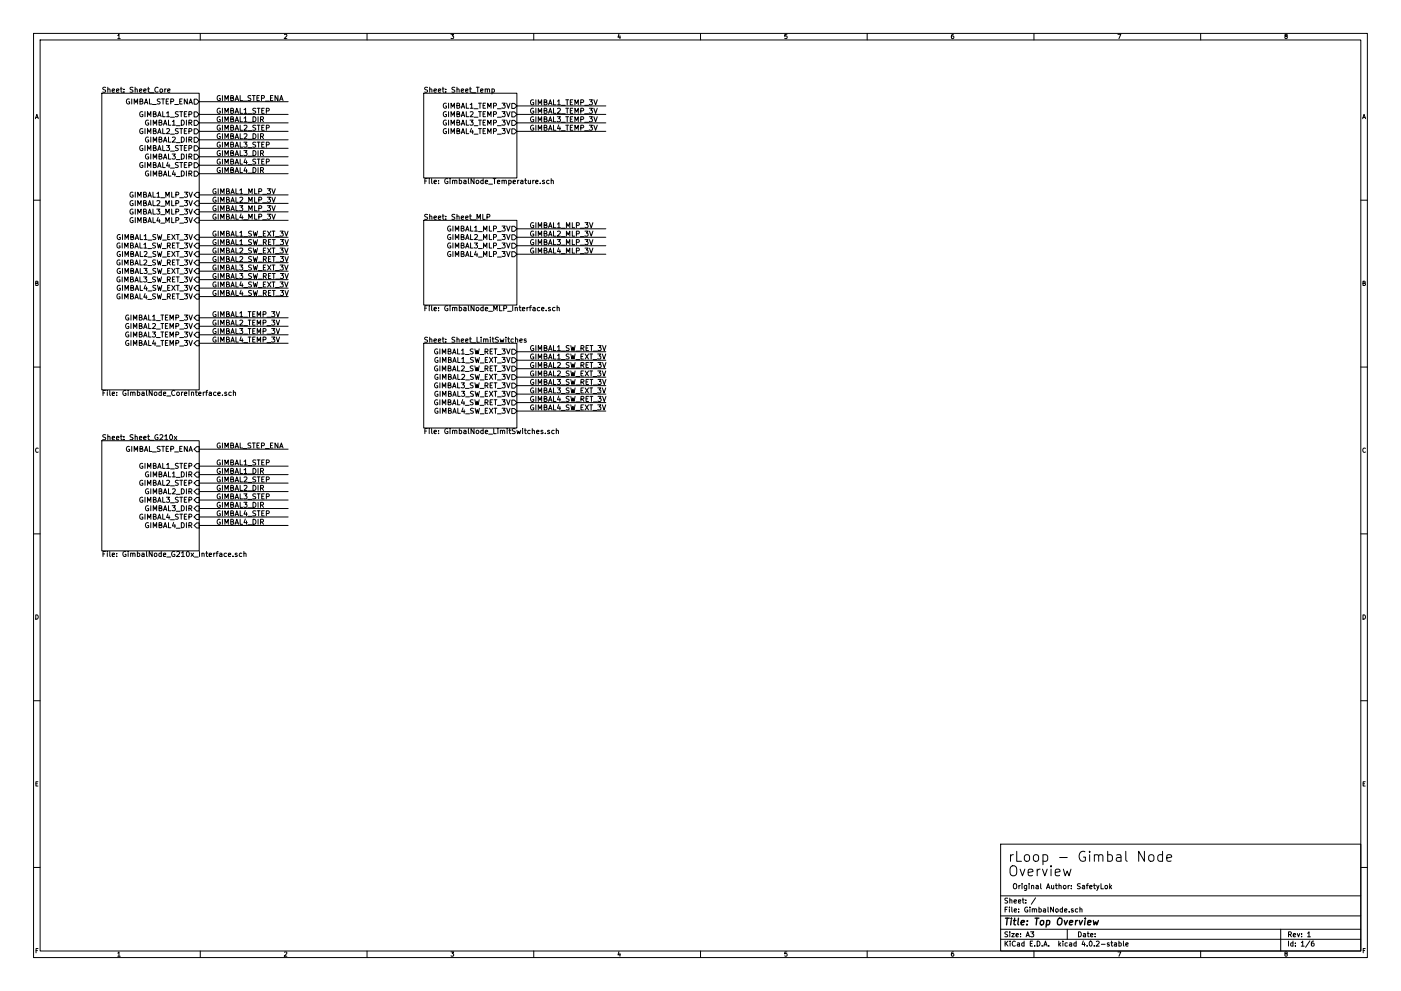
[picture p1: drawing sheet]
EESchema Schematic File Version 2
LIBS:power
LIBS:device
LIBS:transistors
LIBS:conn
LIBS:linear
LIBS:regul
LIBS:74xx
LIBS:cmos4000
LIBS:adc-dac
LIBS:memory
LIBS:xilinx
LIBS:microcontrollers
LIBS:dsp
LIBS:microchip
LIBS:analog_switches
LIBS:motorola
LIBS:texas
LIBS:intel
LIBS:audio
LIBS:interface
LIBS:digital-audio
LIBS:philips
LIBS:display
LIBS:cypress
LIBS:siliconi
LIBS:opto
LIBS:atmel
LIBS:contrib
LIBS:valves
LIBS:rloop
LIBS:GimbalNode-cache
EELAYER 25 0
EELAYER END
$Descr A3 16535 11693
encoding utf-8
Sheet 1 6
Title "Top Overview"
Date ""
Rev "1"
Comp ""
Comment1 ""
Comment2 ""
Comment3 ""
Comment4 ""
$EndDescr
$Sheet
S 1200 1100 1150 3500
U 5757E142
F0 "Sheet_Core" 60
F1 "GimbalNode_CoreInterface.sch" 60
F2 "GIMBAL1_DIR" O R 2350 1450 60 
F3 "GIMBAL1_STEP" O R 2350 1350 60 
F4 "GIMBAL2_DIR" O R 2350 1650 60 
F5 "GIMBAL2_STEP" O R 2350 1550 60 
F6 "GIMBAL3_DIR" O R 2350 1850 60 
F7 "GIMBAL3_STEP" O R 2350 1750 60 
F8 "GIMBAL4_DIR" O R 2350 2050 60 
F9 "GIMBAL4_STEP" O R 2350 1950 60 
F10 "GIMBAL_STEP_ENA" O R 2350 1200 60 
F11 "GIMBAL1_MLP_3V" I R 2350 2300 60 
F12 "GIMBAL2_MLP_3V" I R 2350 2400 60 
F13 "GIMBAL3_MLP_3V" I R 2350 2500 60 
F14 "GIMBAL4_MLP_3V" I R 2350 2600 60 
F15 "GIMBAL1_SW_RET_3V" I R 2350 2900 60 
F16 "GIMBAL1_SW_EXT_3V" I R 2350 2800 60 
F17 "GIMBAL2_SW_RET_3V" I R 2350 3100 60 
F18 "GIMBAL2_SW_EXT_3V" I R 2350 3000 60 
F19 "GIMBAL3_SW_RET_3V" I R 2350 3300 60 
F20 "GIMBAL3_SW_EXT_3V" I R 2350 3200 60 
F21 "GIMBAL4_SW_RET_3V" I R 2350 3500 60 
F22 "GIMBAL4_SW_EXT_3V" I R 2350 3400 60 
F23 "GIMBAL3_TEMP_3V" I R 2350 3950 60 
F24 "GIMBAL2_TEMP_3V" I R 2350 3850 60 
F25 "GIMBAL1_TEMP_3V" I R 2350 3750 60 
F26 "GIMBAL4_TEMP_3V" I R 2350 4050 60 
$EndSheet
$Sheet
S 5000 2600 1100 1000
U 5757E189
F0 "Sheet_MLP" 60
F1 "GimbalNode_MLP_Interface.sch" 60
F2 "GIMBAL1_MLP_3V" O R 6100 2700 60 
F3 "GIMBAL2_MLP_3V" O R 6100 2800 60 
F4 "GIMBAL3_MLP_3V" O R 6100 2900 60 
F5 "GIMBAL4_MLP_3V" O R 6100 3000 60 
$EndSheet
$Sheet
S 5000 4050 1100 1000
U 5757E1A2
F0 "Sheet_LimitSwitches" 60
F1 "GimbalNode_LimitSwitches.sch" 60
F2 "GIMBAL1_SW_RET_3V" O R 6100 4150 60 
F3 "GIMBAL1_SW_EXT_3V" O R 6100 4250 60 
F4 "GIMBAL2_SW_RET_3V" O R 6100 4350 60 
F5 "GIMBAL2_SW_EXT_3V" O R 6100 4450 60 
F6 "GIMBAL3_SW_RET_3V" O R 6100 4550 60 
F7 "GIMBAL3_SW_EXT_3V" O R 6100 4650 60 
F8 "GIMBAL4_SW_RET_3V" O R 6100 4750 60 
F9 "GIMBAL4_SW_EXT_3V" O R 6100 4850 60 
$EndSheet
$Sheet
S 5000 1100 1100 1000
U 5757E1BB
F0 "Sheet_Temp" 60
F1 "GimbalNode_Temperature.sch" 60
F2 "GIMBAL1_TEMP_3V" O R 6100 1250 60 
F3 "GIMBAL2_TEMP_3V" O R 6100 1350 60 
F4 "GIMBAL3_TEMP_3V" O R 6100 1450 60 
F5 "GIMBAL4_TEMP_3V" O R 6100 1550 60 
$EndSheet
Wire Wire Line
	2350 5300 3400 5300
Wire Wire Line
	2350 5500 3400 5500
Text Label 2550 5300 0    60   ~ 0
GIMBAL_STEP_ENA
Text Label 2550 5500 0    60   ~ 0
GIMBAL1_STEP
Wire Wire Line
	2350 5600 3400 5600
Text Label 2550 5600 0    60   ~ 0
GIMBAL1_DIR
Wire Wire Line
	2350 5700 3400 5700
Text Label 2550 5700 0    60   ~ 0
GIMBAL2_STEP
Wire Wire Line
	2350 5800 3400 5800
Text Label 2550 5800 0    60   ~ 0
GIMBAL2_DIR
Wire Wire Line
	2350 5900 3400 5900
Text Label 2550 5900 0    60   ~ 0
GIMBAL3_STEP
Wire Wire Line
	2350 6000 3400 6000
Text Label 2550 6000 0    60   ~ 0
GIMBAL3_DIR
Wire Wire Line
	2350 6100 3400 6100
Text Label 2550 6100 0    60   ~ 0
GIMBAL4_STEP
Wire Wire Line
	2350 6200 3400 6200
Text Label 2550 6200 0    60   ~ 0
GIMBAL4_DIR
Wire Wire Line
	2350 1200 3400 1200
Wire Wire Line
	2350 1350 3400 1350
Text Label 2550 1200 0    60   ~ 0
GIMBAL_STEP_ENA
Text Label 2550 1350 0    60   ~ 0
GIMBAL1_STEP
Wire Wire Line
	2350 1450 3400 1450
Text Label 2550 1450 0    60   ~ 0
GIMBAL1_DIR
Wire Wire Line
	2350 1550 3400 1550
Text Label 2550 1550 0    60   ~ 0
GIMBAL2_STEP
Wire Wire Line
	2350 1650 3400 1650
Text Label 2550 1650 0    60   ~ 0
GIMBAL2_DIR
Wire Wire Line
	2350 1750 3400 1750
Text Label 2550 1750 0    60   ~ 0
GIMBAL3_STEP
Wire Wire Line
	2350 1850 3400 1850
Text Label 2550 1850 0    60   ~ 0
GIMBAL3_DIR
Wire Wire Line
	2350 1950 3400 1950
Text Label 2550 1950 0    60   ~ 0
GIMBAL4_STEP
Wire Wire Line
	2350 2050 3400 2050
Text Label 2550 2050 0    60   ~ 0
GIMBAL4_DIR
Wire Wire Line
	6100 1250 7150 1250
Text Label 6250 1250 0    60   ~ 0
GIMBAL1_TEMP_3V
Wire Wire Line
	6100 1350 7150 1350
Text Label 6250 1350 0    60   ~ 0
GIMBAL2_TEMP_3V
Wire Wire Line
	6100 1450 7150 1450
Text Label 6250 1450 0    60   ~ 0
GIMBAL3_TEMP_3V
Wire Wire Line
	6100 1550 7150 1550
Text Label 6250 1550 0    60   ~ 0
GIMBAL4_TEMP_3V
Wire Wire Line
	2350 3750 3400 3750
Text Label 2500 3750 0    60   ~ 0
GIMBAL1_TEMP_3V
Wire Wire Line
	2350 3850 3400 3850
Text Label 2500 3850 0    60   ~ 0
GIMBAL2_TEMP_3V
Wire Wire Line
	2350 3950 3400 3950
Text Label 2500 3950 0    60   ~ 0
GIMBAL3_TEMP_3V
Wire Wire Line
	2350 4050 3400 4050
Text Label 2500 4050 0    60   ~ 0
GIMBAL4_TEMP_3V
Wire Wire Line
	6100 2700 7150 2700
Text Label 6250 2700 0    60   ~ 0
GIMBAL1_MLP_3V
Wire Wire Line
	6100 2800 7150 2800
Text Label 6250 2800 0    60   ~ 0
GIMBAL2_MLP_3V
Wire Wire Line
	6100 2900 7150 2900
Text Label 6250 2900 0    60   ~ 0
GIMBAL3_MLP_3V
Wire Wire Line
	6100 3000 7150 3000
Text Label 6250 3000 0    60   ~ 0
GIMBAL4_MLP_3V
Wire Wire Line
	2350 2300 3400 2300
Text Label 2500 2300 0    60   ~ 0
GIMBAL1_MLP_3V
Wire Wire Line
	2350 2400 3400 2400
Text Label 2500 2400 0    60   ~ 0
GIMBAL2_MLP_3V
Wire Wire Line
	2350 2500 3400 2500
Text Label 2500 2500 0    60   ~ 0
GIMBAL3_MLP_3V
Wire Wire Line
	2350 2600 3400 2600
Text Label 2500 2600 0    60   ~ 0
GIMBAL4_MLP_3V
Wire Wire Line
	6100 4150 7150 4150
Text Label 6250 4150 0    60   ~ 0
GIMBAL1_SW_RET_3V
Wire Wire Line
	6100 4250 7150 4250
Text Label 6250 4250 0    60   ~ 0
GIMBAL1_SW_EXT_3V
Wire Wire Line
	6100 4350 7150 4350
Text Label 6250 4350 0    60   ~ 0
GIMBAL2_SW_RET_3V
Wire Wire Line
	6100 4450 7150 4450
Text Label 6250 4450 0    60   ~ 0
GIMBAL2_SW_EXT_3V
Wire Wire Line
	6100 4550 7150 4550
Text Label 6250 4550 0    60   ~ 0
GIMBAL3_SW_RET_3V
Wire Wire Line
	6100 4650 7150 4650
Text Label 6250 4650 0    60   ~ 0
GIMBAL3_SW_EXT_3V
Wire Wire Line
	6100 4750 7150 4750
Text Label 6250 4750 0    60   ~ 0
GIMBAL4_SW_RET_3V
Wire Wire Line
	6100 4850 7150 4850
Text Label 6250 4850 0    60   ~ 0
GIMBAL4_SW_EXT_3V
Wire Wire Line
	2350 2800 3400 2800
Text Label 2500 2900 0    60   ~ 0
GIMBAL1_SW_RET_3V
Wire Wire Line
	2350 2900 3400 2900
Text Label 2500 2800 0    60   ~ 0
GIMBAL1_SW_EXT_3V
Wire Wire Line
	2350 3000 3400 3000
Text Label 2500 3100 0    60   ~ 0
GIMBAL2_SW_RET_3V
Wire Wire Line
	2350 3100 3400 3100
Text Label 2500 3000 0    60   ~ 0
GIMBAL2_SW_EXT_3V
Wire Wire Line
	2350 3200 3400 3200
Text Label 2500 3300 0    60   ~ 0
GIMBAL3_SW_RET_3V
Wire Wire Line
	2350 3300 3400 3300
Text Label 2500 3200 0    60   ~ 0
GIMBAL3_SW_EXT_3V
Wire Wire Line
	2350 3400 3400 3400
Text Label 2500 3500 0    60   ~ 0
GIMBAL4_SW_RET_3V
Wire Wire Line
	2350 3500 3400 3500
Text Label 2500 3400 0    60   ~ 0
GIMBAL4_SW_EXT_3V
Text Notes 11900 10350 0    118  ~ 0
rLoop - Gimbal Node\nOverview\n
Text Notes 11950 10500 0    60   ~ 0
Original Author: SafetyLok
$Sheet
S 1200 5200 1150 1300
U 5757E168
F0 "Sheet_G210x" 60
F1 "GimbalNode_G210x_Interface.sch" 60
F2 "GIMBAL_STEP_ENA" I R 2350 5300 60 
F3 "GIMBAL1_DIR" I R 2350 5600 60 
F4 "GIMBAL1_STEP" I R 2350 5500 60 
F5 "GIMBAL2_STEP" I R 2350 5700 60 
F6 "GIMBAL2_DIR" I R 2350 5800 60 
F7 "GIMBAL3_DIR" I R 2350 6000 60 
F8 "GIMBAL3_STEP" I R 2350 5900 60 
F9 "GIMBAL4_STEP" I R 2350 6100 60 
F10 "GIMBAL4_DIR" I R 2350 6200 60 
$EndSheet
$EndSCHEMATC
